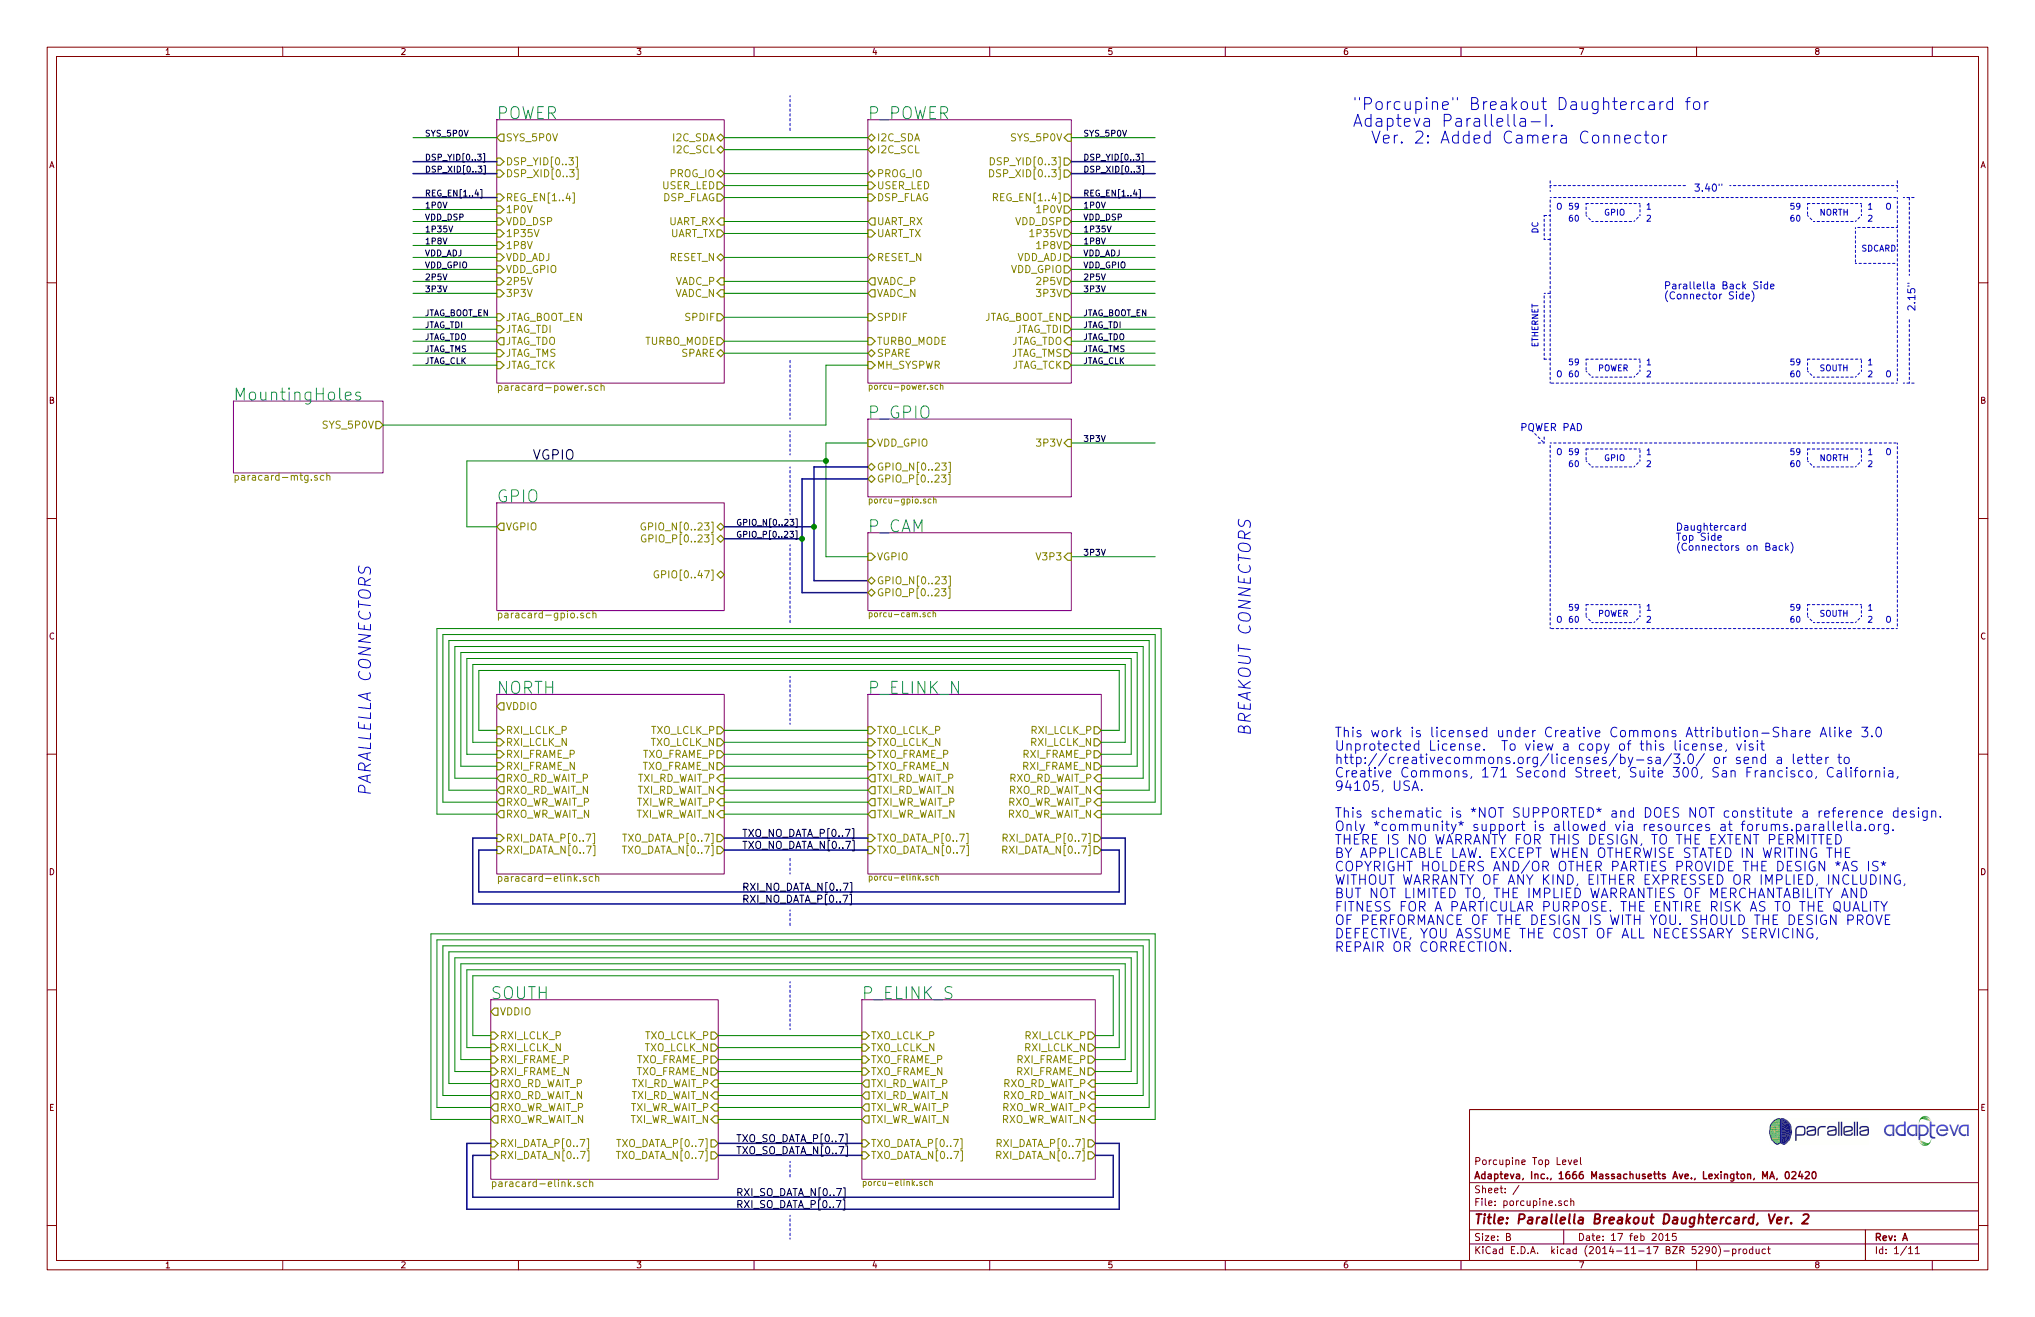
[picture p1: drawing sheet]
EESchema Schematic File Version 2
LIBS:adapteva_kicad
LIBS:power
LIBS:device
LIBS:transistors
LIBS:conn
LIBS:linear
LIBS:regul
LIBS:74xx
LIBS:cmos4000
LIBS:adc-dac
LIBS:memory
LIBS:xilinx
LIBS:special
LIBS:microcontrollers
LIBS:dsp
LIBS:microchip
LIBS:analog_switches
LIBS:motorola
LIBS:texas
LIBS:intel
LIBS:audio
LIBS:interface
LIBS:digital-audio
LIBS:philips
LIBS:display
LIBS:cypress
LIBS:siliconi
LIBS:opto
LIBS:atmel
LIBS:contrib
LIBS:valves
LIBS:porcupine-cache
EELAYER 25 0
EELAYER END
$Descr B 17000 11000
encoding utf-8
Sheet 1 11
Title "Parallella Breakout Daughtercard, Ver. 2"
Date "17 feb 2015"
Rev "A"
Comp "Adapteva, Inc., 1666 Massachusetts Ave., Lexington, MA, 02420"
Comment1 "Porcupine Top Level"
Comment2 ""
Comment3 ""
Comment4 ""
$EndDescr
Text Notes 13900 2500 0    60   ~ 0
Parallella Back Side\n(Connector Side)\n
Text Notes 15200 1800 0    50   ~ 0
NORTH
Text Notes 15200 3100 0    50   ~ 0
SOUTH
Text Notes 13400 1800 0    50   ~ 0
GPIO
Text Notes 13350 3100 0    50   ~ 0
POWER
Text Notes 13750 3050 0    50   ~ 0
1
Text Notes 13750 3150 0    50   ~ 0
2
Text Notes 13750 1750 0    50   ~ 0
1
Text Notes 13750 1850 0    50   ~ 0
2
Text Notes 15600 1750 0    50   ~ 0
1
Text Notes 15600 1850 0    50   ~ 0
2
Text Notes 15600 3050 0    50   ~ 0
1
Text Notes 15600 3150 0    50   ~ 0
2
Text Notes 13100 1750 0    50   ~ 0
59
Text Notes 13100 1850 0    50   ~ 0
60
Text Notes 13100 3050 0    50   ~ 0
59
Text Notes 13100 3150 0    50   ~ 0
60
Text Notes 14950 1750 0    50   ~ 0
59
Text Notes 14950 1850 0    50   ~ 0
60
Text Notes 14950 3050 0    50   ~ 0
59
Text Notes 14950 3150 0    50   ~ 0
60
Text Notes 15750 1750 0    50   ~ 0
O
Text Notes 13000 1750 0    50   ~ 0
O
Text Notes 13000 3150 0    50   ~ 0
O
Text Notes 15750 3150 0    50   ~ 0
O
Text Notes 15550 2100 0    50   ~ 0
SDCARD
Text Notes 12850 2900 1    50   ~ 0
ETHERNET
Text Notes 12850 1950 1    50   ~ 0
DC
Text Notes 14000 4600 0    60   ~ 0
Daughtercard\nTop Side\n(Connectors on Back)
Text Notes 15200 3850 0    50   ~ 0
NORTH
Text Notes 15200 5150 0    50   ~ 0
SOUTH
Text Notes 13400 3850 0    50   ~ 0
GPIO
Text Notes 13350 5150 0    50   ~ 0
POWER
Text Notes 13750 5100 0    50   ~ 0
1
Text Notes 13750 5200 0    50   ~ 0
2
Text Notes 13750 3800 0    50   ~ 0
1
Text Notes 13750 3900 0    50   ~ 0
2
Text Notes 15600 3800 0    50   ~ 0
1
Text Notes 15600 3900 0    50   ~ 0
2
Text Notes 15600 5100 0    50   ~ 0
1
Text Notes 15600 5200 0    50   ~ 0
2
Text Notes 13100 3800 0    50   ~ 0
59
Text Notes 13100 3900 0    50   ~ 0
60
Text Notes 13100 5100 0    50   ~ 0
59
Text Notes 13100 5200 0    50   ~ 0
60
Text Notes 14950 3800 0    50   ~ 0
59
Text Notes 14950 3900 0    50   ~ 0
60
Text Notes 14950 5100 0    50   ~ 0
59
Text Notes 14950 5200 0    50   ~ 0
60
Text Notes 15750 3800 0    50   ~ 0
O
Text Notes 13000 3800 0    50   ~ 0
O
Text Notes 13000 5200 0    50   ~ 0
O
Text Notes 15750 5200 0    50   ~ 0
O
Text Notes 14150 1600 0    60   ~ 0
3.40"
Text Notes 16000 2600 1    60   ~ 0
2.15"
Text Notes 11300 1200 0    100  ~ 0
"Porcupine" Breakout Daughtercard for\nAdapteva Parallella-I.\n  Ver. 2: Added Camera Connector
$Sheet
S 4150 1000 1900 2200
U 538682E8
F0 "POWER" 100
F1 "paracard-power.sch" 60
F2 "I2C_SDA" B R 6050 1150 60 
F3 "I2C_SCL" B R 6050 1250 60 
F4 "PROG_IO" B R 6050 1450 60 
F5 "UART_RX" I R 6050 1850 60 
F6 "UART_TX" O R 6050 1950 60 
F7 "USER_LED" O R 6050 1550 60 
F8 "RESET_N" B R 6050 2150 60 
F9 "VADC_P" I R 6050 2350 60 
F10 "JTAG_TDI" I L 4150 2750 60 
F11 "JTAG_TDO" O L 4150 2850 60 
F12 "DSP_FLAG" O R 6050 1650 60 
F13 "TURBO_MODE" O R 6050 2850 60 
F14 "SPDIF" O R 6050 2650 60 
F15 "JTAG_BOOT_EN" I L 4150 2650 60 
F16 "VADC_N" I R 6050 2450 60 
F17 "JTAG_TMS" I L 4150 2950 60 
F18 "JTAG_TCK" I L 4150 3050 60 
F19 "1P0V" I L 4150 1750 60 
F20 "VDD_DSP" I L 4150 1850 60 
F21 "1P35V" I L 4150 1950 60 
F22 "1P8V" I L 4150 2050 60 
F23 "VDD_ADJ" I L 4150 2150 60 
F24 "VDD_GPIO" I L 4150 2250 60 
F25 "2P5V" I L 4150 2350 60 
F26 "3P3V" I L 4150 2450 60 
F27 "SYS_5P0V" O L 4150 1150 60 
F28 "REG_EN[1..4]" I L 4150 1650 60 
F29 "DSP_YID[0..3]" I L 4150 1350 60 
F30 "DSP_XID[0..3]" I L 4150 1450 60 
F31 "SPARE" B R 6050 2950 60 
$EndSheet
$Sheet
S 4150 4200 1900 900 
U 53860B1E
F0 "GPIO" 100
F1 "paracard-gpio.sch" 60
F2 "VGPIO" O L 4150 4400 60 
F3 "GPIO_N[0..23]" B R 6050 4400 60 
F4 "GPIO_P[0..23]" B R 6050 4500 60 
F5 "GPIO[0..47]" B R 6050 4800 60 
$EndSheet
$Sheet
S 4150 5800 1900 1500
U 5386858E
F0 "NORTH" 100
F1 "paracard-elink.sch" 60
F2 "VDDIO" O L 4150 5900 60 
F3 "RXI_FRAME_N" I L 4150 6400 60 
F4 "RXI_FRAME_P" I L 4150 6300 60 
F5 "RXO_WR_WAIT_N" O L 4150 6800 60 
F6 "RXO_WR_WAIT_P" O L 4150 6700 60 
F7 "TXI_WR_WAIT_N" I R 6050 6800 60 
F8 "TXI_WR_WAIT_P" I R 6050 6700 60 
F9 "TXI_RD_WAIT_N" I R 6050 6600 60 
F10 "TXI_RD_WAIT_P" I R 6050 6500 60 
F11 "RXI_LCLK_N" I L 4150 6200 60 
F12 "RXI_LCLK_P" I L 4150 6100 60 
F13 "RXO_RD_WAIT_N" O L 4150 6600 60 
F14 "RXO_RD_WAIT_P" O L 4150 6500 60 
F15 "TXO_FRAME_N" O R 6050 6400 60 
F16 "TXO_FRAME_P" O R 6050 6300 60 
F17 "TXO_LCLK_N" O R 6050 6200 60 
F18 "TXO_LCLK_P" O R 6050 6100 60 
F19 "RXI_DATA_N[0..7]" I L 4150 7100 60 
F20 "RXI_DATA_P[0..7]" I L 4150 7000 60 
F21 "TXO_DATA_P[0..7]" O R 6050 7000 60 
F22 "TXO_DATA_N[0..7]" O R 6050 7100 60 
$EndSheet
$Sheet
S 4100 8350 1900 1500
U 538F26B7
F0 "SOUTH" 100
F1 "paracard-elink.sch" 60
F2 "VDDIO" O L 4100 8450 60 
F3 "RXI_FRAME_N" I L 4100 8950 60 
F4 "RXI_FRAME_P" I L 4100 8850 60 
F5 "RXO_WR_WAIT_N" O L 4100 9350 60 
F6 "RXO_WR_WAIT_P" O L 4100 9250 60 
F7 "TXI_WR_WAIT_N" I R 6000 9350 60 
F8 "TXI_WR_WAIT_P" I R 6000 9250 60 
F9 "TXI_RD_WAIT_N" I R 6000 9150 60 
F10 "TXI_RD_WAIT_P" I R 6000 9050 60 
F11 "RXI_LCLK_N" I L 4100 8750 60 
F12 "RXI_LCLK_P" I L 4100 8650 60 
F13 "RXO_RD_WAIT_N" O L 4100 9150 60 
F14 "RXO_RD_WAIT_P" O L 4100 9050 60 
F15 "TXO_FRAME_N" O R 6000 8950 60 
F16 "TXO_FRAME_P" O R 6000 8850 60 
F17 "TXO_LCLK_N" O R 6000 8750 60 
F18 "TXO_LCLK_P" O R 6000 8650 60 
F19 "RXI_DATA_N[0..7]" I L 4100 9650 60 
F20 "RXI_DATA_P[0..7]" I L 4100 9550 60 
F21 "TXO_DATA_P[0..7]" O R 6000 9550 60 
F22 "TXO_DATA_N[0..7]" O R 6000 9650 60 
$EndSheet
$Sheet
S 1950 3350 1250 600 
U 5387F901
F0 "MountingHoles" 100
F1 "paracard-mtg.sch" 60
F2 "SYS_5P0V" O R 3200 3550 60 
$EndSheet
Text Notes 12700 3600 0    60   ~ 0
POWER PAD
$Sheet
S 7250 1000 1700 2200
U 538C9643
F0 "P_POWER" 100
F1 "porcu-power.sch" 50
F2 "I2C_SDA" B L 7250 1150 60 
F3 "REG_EN[1..4]" O R 8950 1650 60 
F4 "DSP_YID[0..3]" O R 8950 1350 60 
F5 "DSP_XID[0..3]" O R 8950 1450 60 
F6 "UART_RX" O L 7250 1850 60 
F7 "UART_TX" I L 7250 1950 60 
F8 "USER_LED" I L 7250 1550 60 
F9 "RESET_N" B L 7250 2150 60 
F10 "VADC_P" O L 7250 2350 60 
F11 "JTAG_TDI" O R 8950 2750 60 
F12 "JTAG_TDO" I R 8950 2850 60 
F13 "1P0V" O R 8950 1750 60 
F14 "VDD_DSP" O R 8950 1850 60 
F15 "1P35V" O R 8950 1950 60 
F16 "1P8V" O R 8950 2050 60 
F17 "VDD_ADJ" O R 8950 2150 60 
F18 "VDD_GPIO" O R 8950 2250 60 
F19 "2P5V" O R 8950 2350 60 
F20 "3P3V" O R 8950 2450 60 
F21 "SYS_5P0V" I R 8950 1150 60 
F22 "I2C_SCL" B L 7250 1250 60 
F23 "PROG_IO" B L 7250 1450 60 
F24 "DSP_FLAG" I L 7250 1650 60 
F25 "TURBO_MODE" I L 7250 2850 60 
F26 "SPDIF" I L 7250 2650 60 
F27 "JTAG_BOOT_EN" O R 8950 2650 60 
F28 "VADC_N" O L 7250 2450 60 
F29 "JTAG_TMS" O R 8950 2950 60 
F30 "JTAG_TCK" O R 8950 3050 60 
F31 "MH_SYSPWR" I L 7250 3050 60 
F32 "SPARE" B L 7250 2950 60 
$EndSheet
$Sheet
S 7250 5800 1950 1500
U 538C99D9
F0 "P_ELINK_N" 100
F1 "porcu-elink.sch" 50
F2 "RXI_FRAME_N" O R 9200 6400 60 
F3 "RXI_FRAME_P" O R 9200 6300 60 
F4 "RXO_WR_WAIT_N" I R 9200 6800 60 
F5 "RXO_WR_WAIT_P" I R 9200 6700 60 
F6 "TXI_WR_WAIT_N" O L 7250 6800 60 
F7 "TXI_WR_WAIT_P" O L 7250 6700 60 
F8 "TXI_RD_WAIT_N" O L 7250 6600 60 
F9 "TXI_RD_WAIT_P" O L 7250 6500 60 
F10 "RXI_LCLK_N" O R 9200 6200 60 
F11 "RXI_LCLK_P" O R 9200 6100 60 
F12 "RXO_RD_WAIT_N" I R 9200 6600 60 
F13 "RXO_RD_WAIT_P" I R 9200 6500 60 
F14 "TXO_FRAME_N" I L 7250 6400 60 
F15 "TXO_FRAME_P" I L 7250 6300 60 
F16 "TXO_LCLK_N" I L 7250 6200 60 
F17 "TXO_LCLK_P" I L 7250 6100 60 
F18 "RXI_DATA_N[0..7]" O R 9200 7100 60 
F19 "RXI_DATA_P[0..7]" O R 9200 7000 60 
F20 "TXO_DATA_P[0..7]" I L 7250 7000 60 
F21 "TXO_DATA_N[0..7]" I L 7250 7100 60 
$EndSheet
Wire Notes Line
	15850 3200 12950 3200
Wire Notes Line
	12950 3200 12950 1650
Wire Notes Line
	12950 1650 15850 1650
Wire Notes Line
	15850 1650 15850 3200
Wire Notes Line
	15850 5250 12950 5250
Wire Notes Line
	12950 5250 12950 3700
Wire Notes Line
	12950 3700 15850 3700
Wire Notes Line
	15850 3700 15850 5250
Wire Notes Line
	13250 1700 13250 1800
Wire Notes Line
	13250 1800 13300 1850
Wire Notes Line
	13300 1850 13650 1850
Wire Notes Line
	13650 1850 13700 1800
Wire Notes Line
	13700 1800 13700 1700
Wire Notes Line
	13700 1700 13250 1700
Wire Notes Line
	15100 1700 15100 1800
Wire Notes Line
	15100 1800 15150 1850
Wire Notes Line
	15150 1850 15500 1850
Wire Notes Line
	15500 1850 15550 1800
Wire Notes Line
	15550 1800 15550 1700
Wire Notes Line
	15550 1700 15100 1700
Wire Notes Line
	13250 3000 13250 3100
Wire Notes Line
	13250 3100 13300 3150
Wire Notes Line
	13300 3150 13650 3150
Wire Notes Line
	13650 3150 13700 3100
Wire Notes Line
	13700 3100 13700 3000
Wire Notes Line
	13700 3000 13250 3000
Wire Notes Line
	15100 3000 15100 3100
Wire Notes Line
	15100 3100 15150 3150
Wire Notes Line
	15150 3150 15500 3150
Wire Notes Line
	15500 3150 15550 3100
Wire Notes Line
	15550 3100 15550 3000
Wire Notes Line
	15550 3000 15100 3000
Wire Notes Line
	15850 1900 15500 1900
Wire Notes Line
	15500 1900 15500 2200
Wire Notes Line
	15500 2200 15850 2200
Wire Notes Line
	12950 3000 12900 3000
Wire Notes Line
	12900 3000 12900 2450
Wire Notes Line
	12900 2450 12950 2450
Wire Notes Line
	12950 1800 12900 1800
Wire Notes Line
	12900 1800 12900 2000
Wire Notes Line
	12900 2000 12950 2000
Wire Notes Line
	13250 3750 13250 3850
Wire Notes Line
	13250 3850 13300 3900
Wire Notes Line
	13300 3900 13650 3900
Wire Notes Line
	13650 3900 13700 3850
Wire Notes Line
	13700 3850 13700 3750
Wire Notes Line
	13700 3750 13250 3750
Wire Notes Line
	15100 3750 15100 3850
Wire Notes Line
	15100 3850 15150 3900
Wire Notes Line
	15150 3900 15500 3900
Wire Notes Line
	15500 3900 15550 3850
Wire Notes Line
	15550 3850 15550 3750
Wire Notes Line
	15550 3750 15100 3750
Wire Notes Line
	13250 5050 13250 5150
Wire Notes Line
	13250 5150 13300 5200
Wire Notes Line
	13300 5200 13650 5200
Wire Notes Line
	13650 5200 13700 5150
Wire Notes Line
	13700 5150 13700 5050
Wire Notes Line
	13700 5050 13250 5050
Wire Notes Line
	15100 5050 15100 5150
Wire Notes Line
	15100 5150 15150 5200
Wire Notes Line
	15150 5200 15500 5200
Wire Notes Line
	15500 5200 15550 5150
Wire Notes Line
	15550 5150 15550 5050
Wire Notes Line
	15550 5050 15100 5050
Wire Notes Line
	12950 1600 12950 1500
Wire Notes Line
	15850 1600 15850 1500
Wire Notes Line
	12950 1550 14100 1550
Wire Notes Line
	14450 1550 15850 1550
Wire Notes Line
	15900 1650 16000 1650
Wire Notes Line
	15900 3200 16000 3200
Wire Notes Line
	15950 3200 15950 2650
Wire Notes Line
	15950 2300 15950 1650
Wire Notes Line
	12800 3600 12900 3700
Wire Notes Line
	12900 3700 12900 3650
Wire Notes Line
	12900 3700 12850 3700
Wire Wire Line
	7250 3700 6900 3700
Wire Wire Line
	6900 3700 6900 4650
Wire Wire Line
	6900 3850 3900 3850
Wire Wire Line
	3900 3850 3900 4400
Wire Wire Line
	3900 4400 4150 4400
Wire Bus Line
	6050 4400 6800 4400
Wire Bus Line
	6800 3900 6800 4850
Wire Bus Line
	6800 4850 7250 4850
Text Label 6150 4400 0    50   ~ 0
GPIO_N[0..23]
Wire Bus Line
	6050 4500 6700 4500
Wire Bus Line
	6700 4000 6700 4950
Wire Bus Line
	6700 4950 7250 4950
Text Label 6150 4500 0    50   ~ 0
GPIO_P[0..23]
Wire Wire Line
	6050 6100 7250 6100
Wire Wire Line
	6050 6200 7250 6200
Wire Wire Line
	6050 6300 7250 6300
Wire Wire Line
	6050 6400 7250 6400
Wire Wire Line
	6050 6500 7250 6500
Wire Wire Line
	6050 6600 7250 6600
Wire Wire Line
	6050 6700 7250 6700
Wire Wire Line
	6050 6800 7250 6800
Wire Wire Line
	4150 6100 4000 6100
Wire Wire Line
	4000 6100 4000 5600
Wire Wire Line
	4000 5600 9350 5600
Wire Wire Line
	9350 5600 9350 6100
Wire Wire Line
	9350 6100 9200 6100
Wire Wire Line
	4150 6200 3950 6200
Wire Wire Line
	3950 6200 3950 5550
Wire Wire Line
	3950 5550 9400 5550
Wire Wire Line
	9400 5550 9400 6200
Wire Wire Line
	9400 6200 9200 6200
Wire Wire Line
	9200 6300 9450 6300
Wire Wire Line
	9450 6300 9450 5500
Wire Wire Line
	9450 5500 3900 5500
Wire Wire Line
	3900 5500 3900 6300
Wire Wire Line
	3900 6300 4150 6300
Wire Wire Line
	4150 6400 3850 6400
Wire Wire Line
	3850 6400 3850 5450
Wire Wire Line
	3850 5450 9500 5450
Wire Wire Line
	9500 5450 9500 6400
Wire Wire Line
	9500 6400 9200 6400
Wire Wire Line
	4150 6500 3800 6500
Wire Wire Line
	3800 6500 3800 5400
Wire Wire Line
	3800 5400 9550 5400
Wire Wire Line
	9550 5400 9550 6500
Wire Wire Line
	9550 6500 9200 6500
Wire Wire Line
	9200 6600 9600 6600
Wire Wire Line
	9600 6600 9600 5350
Wire Wire Line
	9600 5350 3750 5350
Wire Wire Line
	3750 5350 3750 6600
Wire Wire Line
	3750 6600 4150 6600
Wire Wire Line
	4150 6700 3700 6700
Wire Wire Line
	3700 6700 3700 5300
Wire Wire Line
	3700 5300 9650 5300
Wire Wire Line
	9650 5300 9650 6700
Wire Wire Line
	9650 6700 9200 6700
Wire Wire Line
	9200 6800 9700 6800
Wire Wire Line
	9700 6800 9700 5250
Wire Wire Line
	9700 5250 3650 5250
Wire Wire Line
	3650 5250 3650 6800
Wire Wire Line
	3650 6800 4150 6800
Wire Bus Line
	6050 7000 7250 7000
Wire Bus Line
	6050 7100 7250 7100
Wire Bus Line
	4150 7100 4000 7100
Wire Bus Line
	4000 7100 4000 7450
Wire Bus Line
	4000 7450 9350 7450
Wire Bus Line
	9350 7450 9350 7100
Wire Bus Line
	9350 7100 9200 7100
Wire Bus Line
	9200 7000 9400 7000
Wire Bus Line
	9400 7000 9400 7550
Wire Bus Line
	9400 7550 3950 7550
Wire Bus Line
	3950 7550 3950 7000
Wire Bus Line
	3950 7000 4150 7000
Text Label 6200 7000 0    60   ~ 0
TXO_NO_DATA_P[0..7]
Text Label 6200 7100 0    60   ~ 0
TXO_NO_DATA_N[0..7]
Text Label 6200 7450 0    60   ~ 0
RXI_NO_DATA_N[0..7]
Text Label 6200 7550 0    60   ~ 0
RXI_NO_DATA_P[0..7]
$Sheet
S 7200 8350 1950 1500
U 538F26CD
F0 "P_ELINK_S" 100
F1 "porcu-elink.sch" 50
F2 "RXI_FRAME_N" O R 9150 8950 60 
F3 "RXI_FRAME_P" O R 9150 8850 60 
F4 "RXO_WR_WAIT_N" I R 9150 9350 60 
F5 "RXO_WR_WAIT_P" I R 9150 9250 60 
F6 "TXI_WR_WAIT_N" O L 7200 9350 60 
F7 "TXI_WR_WAIT_P" O L 7200 9250 60 
F8 "TXI_RD_WAIT_N" O L 7200 9150 60 
F9 "TXI_RD_WAIT_P" O L 7200 9050 60 
F10 "RXI_LCLK_N" O R 9150 8750 60 
F11 "RXI_LCLK_P" O R 9150 8650 60 
F12 "RXO_RD_WAIT_N" I R 9150 9150 60 
F13 "RXO_RD_WAIT_P" I R 9150 9050 60 
F14 "TXO_FRAME_N" I L 7200 8950 60 
F15 "TXO_FRAME_P" I L 7200 8850 60 
F16 "TXO_LCLK_N" I L 7200 8750 60 
F17 "TXO_LCLK_P" I L 7200 8650 60 
F18 "RXI_DATA_N[0..7]" O R 9150 9650 60 
F19 "RXI_DATA_P[0..7]" O R 9150 9550 60 
F20 "TXO_DATA_P[0..7]" I L 7200 9550 60 
F21 "TXO_DATA_N[0..7]" I L 7200 9650 60 
$EndSheet
Wire Wire Line
	6000 8650 7200 8650
Wire Wire Line
	6000 8750 7200 8750
Wire Wire Line
	6000 8850 7200 8850
Wire Wire Line
	6000 8950 7200 8950
Wire Wire Line
	6000 9050 7200 9050
Wire Wire Line
	6000 9150 7200 9150
Wire Wire Line
	6000 9250 7200 9250
Wire Wire Line
	6000 9350 7200 9350
Wire Wire Line
	4100 8650 3950 8650
Wire Wire Line
	3950 8650 3950 8150
Wire Wire Line
	3950 8150 9300 8150
Wire Wire Line
	9300 8150 9300 8650
Wire Wire Line
	9300 8650 9150 8650
Wire Wire Line
	4100 8750 3900 8750
Wire Wire Line
	3900 8750 3900 8100
Wire Wire Line
	3900 8100 9350 8100
Wire Wire Line
	9350 8100 9350 8750
Wire Wire Line
	9350 8750 9150 8750
Wire Wire Line
	9150 8850 9400 8850
Wire Wire Line
	9400 8850 9400 8050
Wire Wire Line
	9400 8050 3850 8050
Wire Wire Line
	3850 8050 3850 8850
Wire Wire Line
	3850 8850 4100 8850
Wire Wire Line
	4100 8950 3800 8950
Wire Wire Line
	3800 8950 3800 8000
Wire Wire Line
	3800 8000 9450 8000
Wire Wire Line
	9450 8000 9450 8950
Wire Wire Line
	9450 8950 9150 8950
Wire Wire Line
	4100 9050 3750 9050
Wire Wire Line
	3750 9050 3750 7950
Wire Wire Line
	3750 7950 9500 7950
Wire Wire Line
	9500 7950 9500 9050
Wire Wire Line
	9500 9050 9150 9050
Wire Wire Line
	9150 9150 9550 9150
Wire Wire Line
	9550 9150 9550 7900
Wire Wire Line
	9550 7900 3700 7900
Wire Wire Line
	3700 7900 3700 9150
Wire Wire Line
	3700 9150 4100 9150
Wire Wire Line
	4100 9250 3650 9250
Wire Wire Line
	3650 9250 3650 7850
Wire Wire Line
	3650 7850 9600 7850
Wire Wire Line
	9600 7850 9600 9250
Wire Wire Line
	9600 9250 9150 9250
Wire Wire Line
	9150 9350 9650 9350
Wire Wire Line
	9650 9350 9650 7800
Wire Wire Line
	9650 7800 3600 7800
Wire Wire Line
	3600 7800 3600 9350
Wire Wire Line
	3600 9350 4100 9350
Wire Bus Line
	6000 9550 7200 9550
Wire Bus Line
	6000 9650 7200 9650
Wire Bus Line
	4100 9650 3950 9650
Wire Bus Line
	3950 9650 3950 10000
Wire Bus Line
	3950 10000 9300 10000
Wire Bus Line
	9300 10000 9300 9650
Wire Bus Line
	9300 9650 9150 9650
Wire Bus Line
	9150 9550 9350 9550
Wire Bus Line
	9350 9550 9350 10100
Wire Bus Line
	9350 10100 3900 10100
Wire Bus Line
	3900 10100 3900 9550
Wire Bus Line
	3900 9550 4100 9550
Text Label 6150 9550 0    60   ~ 0
TXO_SO_DATA_P[0..7]
Text Label 6150 9650 0    60   ~ 0
TXO_SO_DATA_N[0..7]
Text Label 6150 10000 0    60   ~ 0
RXI_SO_DATA_N[0..7]
Text Label 6150 10100 0    60   ~ 0
RXI_SO_DATA_P[0..7]
Text Notes 3100 6650 1    100  Italic 0
PARALLELLA CONNECTORS
Text Notes 10450 6150 1    100  Italic 0
BREAKOUT CONNECTORS
Wire Wire Line
	4150 1150 3450 1150
Wire Wire Line
	4150 1750 3450 1750
Wire Wire Line
	4150 1850 3450 1850
Wire Wire Line
	4150 1950 3450 1950
Wire Wire Line
	4150 2050 3450 2050
Wire Wire Line
	4150 2150 3450 2150
Wire Wire Line
	4150 2250 3450 2250
Wire Wire Line
	4150 2350 3450 2350
Wire Wire Line
	4150 2450 3450 2450
Wire Wire Line
	4150 2650 3450 2650
Wire Wire Line
	4150 2750 3450 2750
Wire Wire Line
	4150 2850 3450 2850
Wire Wire Line
	4150 2950 3450 2950
Wire Wire Line
	4150 3050 3450 3050
Wire Bus Line
	4150 1350 3450 1350
Wire Bus Line
	4150 1450 3450 1450
Wire Bus Line
	4150 1650 3450 1650
Text Label 3550 1150 0    50   ~ 0
SYS_5P0V
Text Label 3550 1350 0    50   ~ 0
DSP_YID[0..3]
Text Label 3550 1450 0    50   ~ 0
DSP_XID[0..3]
Text Label 3550 1650 0    50   ~ 0
REG_EN[1..4]
Text Label 3550 1750 0    50   ~ 0
1P0V
Text Label 3550 1850 0    50   ~ 0
VDD_DSP
Text Label 3550 1950 0    50   ~ 0
1P35V
Text Label 3550 2050 0    50   ~ 0
1P8V
Text Label 3550 2150 0    50   ~ 0
VDD_ADJ
Text Label 3550 2250 0    50   ~ 0
VDD_GPIO
Text Label 3550 2350 0    50   ~ 0
2P5V
Text Label 3550 2450 0    50   ~ 0
3P3V
Text Label 3550 2650 0    50   ~ 0
JTAG_BOOT_EN
Text Label 3550 2750 0    50   ~ 0
JTAG_TDI
Text Label 3550 2850 0    50   ~ 0
JTAG_TDO
Text Label 3550 2950 0    50   ~ 0
JTAG_TMS
Text Label 3550 3050 0    50   ~ 0
JTAG_CLK
Wire Wire Line
	9650 1150 8950 1150
Wire Wire Line
	9650 1750 8950 1750
Wire Wire Line
	9650 1850 8950 1850
Wire Wire Line
	9650 1950 8950 1950
Wire Wire Line
	9650 2050 8950 2050
Wire Wire Line
	9650 2150 8950 2150
Wire Wire Line
	9650 2250 8950 2250
Wire Wire Line
	9650 2350 8950 2350
Wire Wire Line
	9650 2450 8950 2450
Wire Wire Line
	9650 2650 8950 2650
Wire Wire Line
	9650 2750 8950 2750
Wire Wire Line
	9650 2850 8950 2850
Wire Wire Line
	9650 2950 8950 2950
Wire Wire Line
	9650 3050 8950 3050
Wire Bus Line
	9650 1350 8950 1350
Wire Bus Line
	9650 1450 8950 1450
Wire Bus Line
	9650 1650 8950 1650
Text Label 9050 1150 0    50   ~ 0
SYS_5P0V
Text Label 9050 1350 0    50   ~ 0
DSP_YID[0..3]
Text Label 9050 1450 0    50   ~ 0
DSP_XID[0..3]
Text Label 9050 1650 0    50   ~ 0
REG_EN[1..4]
Text Label 9050 1750 0    50   ~ 0
1P0V
Text Label 9050 1850 0    50   ~ 0
VDD_DSP
Text Label 9050 1950 0    50   ~ 0
1P35V
Text Label 9050 2050 0    50   ~ 0
1P8V
Text Label 9050 2150 0    50   ~ 0
VDD_ADJ
Text Label 9050 2250 0    50   ~ 0
VDD_GPIO
Text Label 9050 2350 0    50   ~ 0
2P5V
Text Label 9050 2450 0    50   ~ 0
3P3V
Text Label 9050 2650 0    50   ~ 0
JTAG_BOOT_EN
Text Label 9050 2750 0    50   ~ 0
JTAG_TDI
Text Label 9050 2850 0    50   ~ 0
JTAG_TDO
Text Label 9050 2950 0    50   ~ 0
JTAG_TMS
Text Label 9050 3050 0    50   ~ 0
JTAG_CLK
Wire Wire Line
	6050 1150 7250 1150
Wire Wire Line
	7250 1250 6050 1250
Wire Wire Line
	7250 1450 6050 1450
Wire Wire Line
	6050 1550 7250 1550
Wire Wire Line
	7250 1650 6050 1650
Wire Wire Line
	6050 1850 7250 1850
Wire Wire Line
	7250 1950 6050 1950
Wire Wire Line
	6050 2150 7250 2150
Wire Wire Line
	7250 2350 6050 2350
Wire Wire Line
	6050 2450 7250 2450
Wire Wire Line
	7250 2650 6050 2650
Wire Wire Line
	6050 2850 7250 2850
Wire Wire Line
	3200 3550 6900 3550
Wire Wire Line
	6900 3050 7250 3050
Wire Wire Line
	6900 3550 6900 3050
Wire Notes Line
	6600 800  6600 1100
Wire Notes Line
	6600 3900 6600 4300
Wire Notes Line
	6600 4550 6600 5200
Wire Notes Line
	6600 5650 6600 6050
Wire Notes Line
	6600 8200 6600 8600
Wire Notes Line
	6600 9700 6600 9850
Wire Notes Line
	6600 10150 6600 10350
Wire Notes Line
	6600 3600 6600 3800
Wire Notes Line
	6600 7300 6600 7150
Wire Notes Line
	6600 7600 6600 7750
Wire Wire Line
	9650 4650 8950 4650
Text Label 9050 4650 0    50   ~ 0
3P3V
Text Notes 11150 7950 0    80   ~ 0
This work is licensed under Creative Commons Attribution-Share Alike 3.0\nUnprotected License.  To view a copy of this license, visit \nhttp://creativecommons.org/licenses/by-sa/3.0/ or send a letter to \nCreative Commons, 171 Second Street, Suite 300, San Francisco, California,\n94105, USA.\n\nThis schematic is *NOT SUPPORTED* and DOES NOT constitute a reference design.\nOnly *community* support is allowed via resources at forums.parallella.org.\nTHERE IS NO WARRANTY FOR THIS DESIGN, TO THE EXTENT PERMITTED\nBY APPLICABLE LAW. EXCEPT WHEN OTHERWISE STATED IN WRITING THE\nCOPYRIGHT HOLDERS AND/OR OTHER PARTIES PROVIDE THE DESIGN *AS IS*\nWITHOUT WARRANTY OF ANY KIND, EITHER EXPRESSED OR IMPLIED, INCLUDING,\nBUT NOT LIMITED TO, THE IMPLIED WARRANTIES OF MERCHANTABILITY AND\nFITNESS FOR A PARTICULAR PURPOSE. THE ENTIRE RISK AS TO THE QUALITY\nOF PERFORMANCE OF THE DESIGN IS WITH YOU. SHOULD THE DESIGN PROVE\nDEFECTIVE, YOU ASSUME THE COST OF ALL NECESSARY SERVICING,\nREPAIR OR CORRECTION.
Wire Wire Line
	6050 2950 7250 2950
Wire Notes Line
	6600 3500 6600 3000
Text Label 4450 3850 0    80   ~ 0
VGPIO
$Sheet
S 7250 3500 1700 650 
U 538C90E5
F0 "P_GPIO" 100
F1 "porcu-gpio.sch" 50
F2 "VDD_GPIO" I L 7250 3700 60 
F3 "GPIO_N[0..23]" B L 7250 3900 60 
F4 "GPIO_P[0..23]" B L 7250 4000 60 
F5 "3P3V" I R 8950 3700 60 
$EndSheet
Connection ~ 6900 3850
Wire Bus Line
	6700 4000 7250 4000
Wire Bus Line
	6800 3900 7250 3900
Wire Wire Line
	9650 3700 8950 3700
Text Label 9050 3700 0    50   ~ 0
3P3V
$Sheet
S 7250 4450 1700 650 
U 54E32DF9
F0 "P_CAM" 100
F1 "porcu-cam.sch" 50
F2 "V3P3" I R 8950 4650 60 
F3 "VGPIO" I L 7250 4650 60 
F4 "GPIO_N[0..23]" B L 7250 4850 60 
F5 "GPIO_P[0..23]" B L 7250 4950 60 
$EndSheet
Wire Wire Line
	6900 4650 7250 4650
Connection ~ 6800 4400
Connection ~ 6700 4500
$EndSCHEMATC
